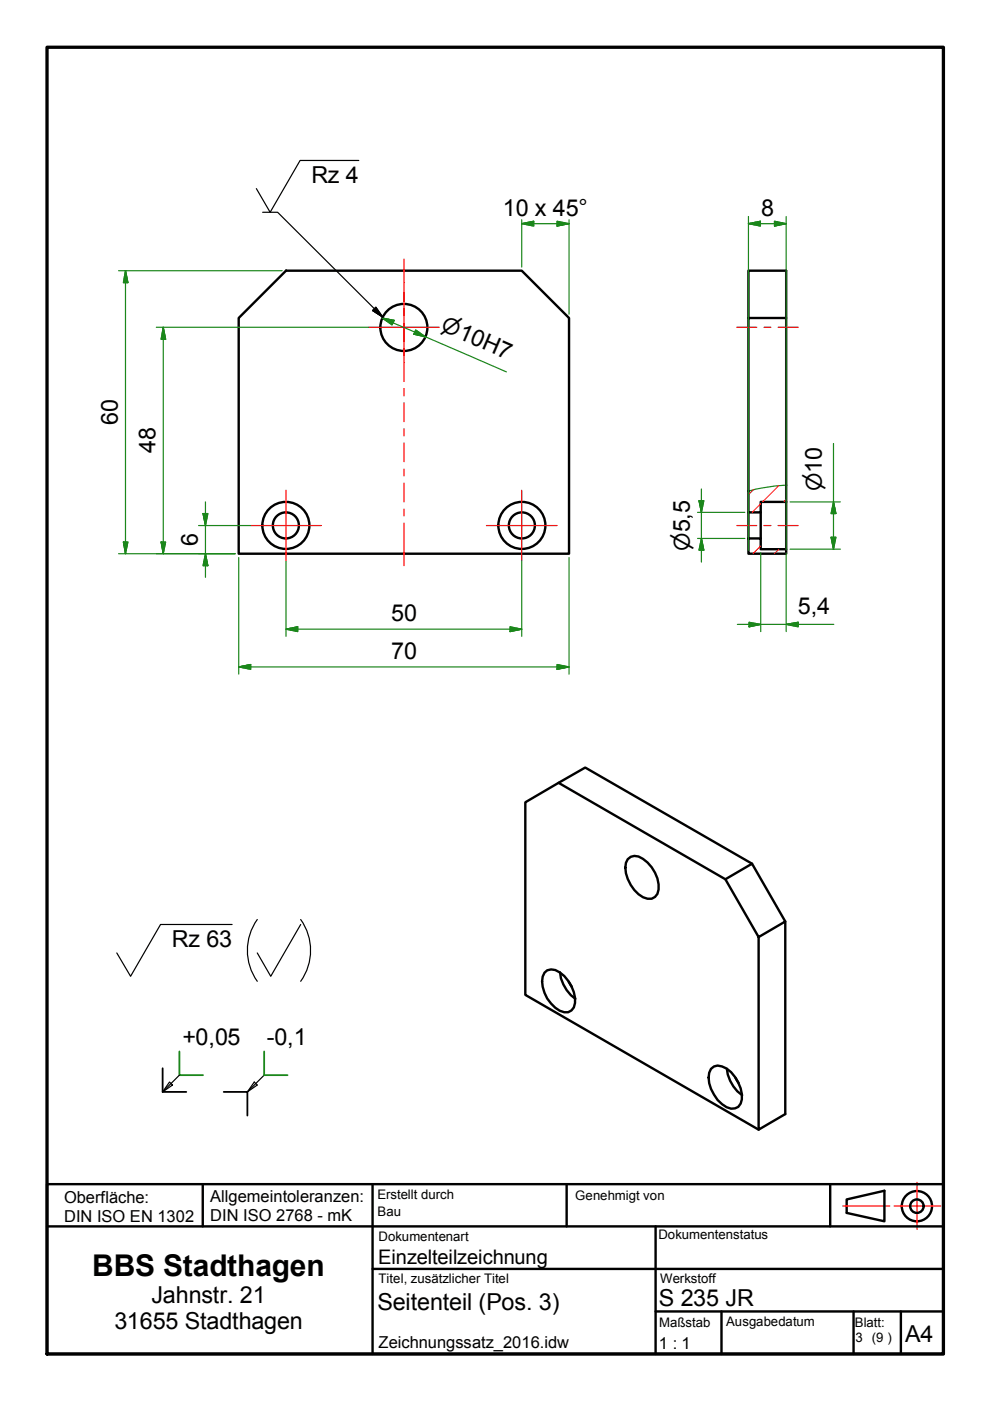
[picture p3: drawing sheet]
<svg xmlns="http://www.w3.org/2000/svg" width="210mm" height="297mm" viewBox="0 0 210 297" stroke-linecap="round" stroke-linejoin="round" font-family="sans-serif">
<!-- layer: Sichtbar schmal (ISO) -->
<g fill="none" stroke="#000" stroke-width=".51">
<path d="M60.6 57.4h50l10 10v50h-70v-50zM158.7 67.4v-10h8v59M166.7 67.4h-8v41.2h2.6v-2.2h5.4M158.7 114.2h2.6v2.2h5.4v1h-8zM158.7 108.6v5.6M161.3 108.6v5.6M118.4 166l35.4 20.4M133.1 182.2a2.27 2.27 0 0 1 3.2-.1 7.5 7.5 0 0 1 3.3 6.5 2.07 2.07 0 0 1-3.3 1.6 7.5 7.5 0 0 1-3.6-7.3zM153.8 186.4l5.6-3.3 7.1 12.3-5.7 3.3zM159.4 183.1l-35.3-20.4-12.7 7.4v40.8l49.4 28.6M166.5 195.4v40.8l-5.7 3.3v-40.8M115.4 206.2a2.27 2.27 0 0 1 3.3 0 7.7 7.7 0 0 1 3.2 6.4 2.04 2.04 0 0 1-3.2 1.7 7.2 7.2 0 0 1-3.6-7.2z"/>
<path d="M118.7 206.2a7.8 7.8 0 0 0 3.3 5.6M120.6 208.1l.6 1.1M150.7 226.6a2.34 2.34 0 0 1 3.4 0 7.9 7.9 0 0 1 3.2 6.5 2.04 2.04 0 0 1-3.2 1.6 7.6 7.6 0 0 1-3.7-7.3zM154.1 226.6a7.8 7.8 0 0 0 3.3 5.6M156 228.5l.6 1.1M179.5 254.3l8-1.8v6.4l-8-1.7z"/>
<circle cx="85.6" cy="69.4" r="5"/>
<circle cx="60.6" cy="111.4" r="2.76"/>
<circle cx="60.6" cy="111.4" r="5"/>
<circle cx="110.6" cy="111.4" r="2.76"/>
<circle cx="110.6" cy="111.4" r="5"/>
<circle cx="194.4" cy="255.7" r="3.2"/>
<circle cx="194.4" cy="255.7" r="1.43"/>
</g>
<!-- layer: Symbol (ISO) -->
<path d="M166.7 102.9a39.5 39.5 0 0 0-8 1.2" fill="none" stroke="#1b871b" stroke-width=".25"/>
<!-- layer: Titel (ISO) -->
<path d="M10 10h190v277.1h-190z" fill="none" stroke="#000" stroke-width=".7"/>
<!-- layer: Schnittlinie (ISO) -->
<g fill="none" stroke="#f00" stroke-width=".25">
<path d="M85.7 54.9v9M85.7 65.4v1.5M85.7 68.4v4M85.7 73.9v1.5M85.7 76.9v4M156.2 69.4h4.3M162 69.4h1.4M165 69.4h4.2M85.7 82.4v1.5M85.7 85.4v4M85.7 90.9v1.5M85.7 93.9v4"/>
<path d="M85.7 99.4v1.5M85.7 102.4v4M85.7 107.9v1.5M85.7 110.9v9M156.2 111.4h4.3M162 111.4h1.4M165 111.4h4.2M178.7 255.7h10M189.5 255.7h10M194.4 250.7v10"/>
</g>
<!-- layer: Sichtbar (ISO) -->
<path d="M10 251.1h190v36h-190zM43 251.1v8.9M79 251.1v36M120.1 251.1v8.9M176 251.1v8.9M10 260h190M79 269h121M139 278.1h61M139 260v27.1M153 278.1v9M181 278.1v9M191 278.1v9" fill="none" stroke="#000" stroke-width=".51"/>
<!-- layer: Mittellinie (ISO) -->
<path d="M159.8 103.8l-1.1 1.1M161.3 106.8l-1.9 1.8M161.3 115.7l-1.7 1.7M165.1 103l-3.4 3.4M165.2 116.4l-1.1 1M166.7 105.8l-.5 .6" fill="none" stroke="#f00" stroke-width=".21"/>
<!-- layer: Schraffur (ISO) -->
<path d="M78.2 69.4h15M85.7 61.9v15M53.1 111.4h15M60.6 103.9v15M103.1 111.4h15M110.6 103.9v15" fill="none" stroke="#f00" stroke-width=".25"/>
<!-- layer: Mittelpunktmarkierung (ISO) -->
<g fill="none" stroke="#1b871b" stroke-width=".25">
<path d="M25.1 57.4h34.7M26.6 57.4l.5 2.5h-.9zM26.6 57.4v60M110.6 47.4l2.6-.5v1zM110.6 46.6v10M110.6 47.4h10M118.1 46.9l2.5 .5-2.5 .5zM120.6 46.6v20M158.7 47.4l2.5-.5v1zM158.7 47.4h8M158.7 45.9v23.4M164.2 46.9l2.5 .5-2.5 .5z"/>
<path d="M166.7 45.9v23.4M33.1 69.4h45.1M34.6 69.4l.5 2.5h-.9zM34.6 69.4v48M81 67.4l2.6 .5-.5 1zM81 67.4l26.4 11.5M88.1 70l2.1 1.4-2.4-.5zM158.7 69.5v41.8M166.7 69.5v41.8M176.7 94v22.4M25.1 117.4h24.7M26.2 114.9h.9l-.5 2.5z"/>
<path d="M34.2 114.9h.9l-.5 2.5zM42.1 111.4h11M43.1 108.9h1l-.5 2.5zM43.6 117.4l.5 2.5h-1zM43.6 106.4v16M50.6 118.2v24.7M60.6 118.9v16M110.6 118.9v16M120.6 118.2v24.7M147.9 108.6h10M147.9 114.2h10M148.2 106.2h1l-.5 2.4z"/>
<path d="M148.7 114.2l.5 2.4h-1zM148.7 103.7v15.5M158.7 111.5v5.1M161.3 117.2v16.7M166.7 111.5v5.1M166.7 117.2v16.7M167.5 106.4h10.7M167.5 116.4h10.7M176.2 113.9h1l-.5 2.5zM176.7 106.4l.5 2.5h-1zM60.6 133.4l2.5-.5v1zM60.6 133.4h50"/>
<path d="M108.1 132.9l2.5 .5-2.5 .5zM156.3 132.4h20.5M158.8 131.9l2.5 .5-2.5 .5zM166.7 132.4l2.5-.5v1zM50.6 141.4l2.5-.5v1zM50.6 141.4h70M118.1 140.9l2.5 .5-2.5 .5z"/>
</g>
<g fill="#1b871b" stroke="#1b871b" stroke-width=".25">
<path d="M60.6 133.4l2.5-.5z"/>
<path d="M60.6 133.4l2.5-.5v1z"/>
<path d="M108.1 133.9l2.5-.5z"/>
<path d="M108.1 132.9l2.5 .5-2.5 .5z"/>
<path d="M43.6 117.4l.5 2.5z"/>
<path d="M43.6 117.4l.5 2.5h-1z"/>
<path d="M43.1 108.9l.5 2.5z"/>
<path d="M43.1 108.9h1l-.5 2.5z"/>
<path d="M34.2 114.9l.4 2.5z"/>
<path d="M34.2 114.9h.9l-.5 2.5z"/>
<path d="M34.6 69.4l.5 2.5z"/>
<path d="M34.6 69.4l.5 2.5h-.9z"/>
<path d="M26.2 114.9l.4 2.5z"/>
<path d="M26.2 114.9h.9l-.5 2.5z"/>
<path d="M26.6 57.4l.5 2.5z"/>
<path d="M26.6 57.4l.5 2.5h-.9z"/>
<path d="M118.1 47.9l2.5-.5z"/>
<path d="M118.1 46.9l2.5 .5-2.5 .5z"/>
<path d="M110.6 47.4l2.6-.5z"/>
<path d="M110.6 47.4l2.6-.5v1z"/>
<path d="M50.6 141.4l2.5-.5z"/>
<path d="M50.6 141.4l2.5-.5v1z"/>
<path d="M118.1 141.9l2.5-.5z"/>
<path d="M118.1 140.9l2.5 .5-2.5 .5z"/>
<path d="M176.2 113.9l.5 2.5z"/>
<path d="M176.2 113.9h1l-.5 2.5z"/>
<path d="M176.7 106.4l.5 2.5z"/>
<path d="M176.7 106.4l.5 2.5h-1z"/>
<path d="M148.2 106.2l.5 2.4z"/>
<path d="M148.2 106.2h1l-.5 2.4z"/>
<path d="M148.7 114.2l.5 2.4z"/>
<path d="M148.7 114.2l.5 2.4h-1z"/>
<path d="M158.8 132.9l2.5-.5z"/>
<path d="M158.8 131.9l2.5 .5-2.5 .5z"/>
<path d="M166.7 132.4l2.5-.5z"/>
<path d="M166.7 132.4l2.5-.5v1z"/>
<path d="M164.2 47.9l2.5-.5z"/>
<path d="M164.2 46.9l2.5 .5-2.5 .5z"/>
<path d="M158.7 47.4l2.5-.5z"/>
<path d="M158.7 47.4l2.5-.5v1z"/>
<path d="M87.8 70.9l2.4 .5z"/>
<path d="M88.1 70l2.1 1.4-2.4-.5z"/>
<path d="M81 67.4l2.6 .5z"/>
<path d="M81 67.4l2.6 .5-.5 1z"/>
</g>
<path d="M76.1 34h-12.5l-6.3 11-2.9-5M55.7 45h3.2l22.3 22.2M79 65.8l.7-.7 1.5 2.1zM49.2 196h-15.2l-6.3 11-2.9-5M54.6 194.9a11.3 11.3 0 0 0 0 13.2M63.7 195a11.3 11.3 0 0 1 0 13.1M63.8 196l-6.4 11-2.9-5" fill="none" stroke="#000" stroke-width=".25"/>
<path d="M79 65.8l2.2 1.4zM79 65.8l.7-.7 1.5 2.1z" fill="#000" stroke="#000" stroke-width=".25"/>
<!-- layer: Skizziergeometrie (ISO) -->
<path d="M35.9 229.4l.7 .6-2.1 1.5zM38 228l-3.5 3.5M53.9 229.4l.6 .6-2 1.5zM56 228l-3.5 3.5" fill="none" stroke="#000" stroke-width=".25"/>
<path d="M38 222.9v5.1h5.1M56 222.9v5.1h5" fill="none" stroke="#1b871b" stroke-width=".38"/>
<!-- layer: Skizziergeometrie (ISO) -->
<path d="M34.5 226.5v5h5M47.4 231.5h5.1v5" fill="none" stroke="#000" stroke-width=".38"/>
<text font-size="6.3" x="19.6" y="270.4">BBS Stadthagen</text>
<g font-size="5">
<text x="66" y="38.7">Rz 4</text>
<text x="106.6" y="45.8">10 x 45°</text>
<text x="161.4" y="45.8">8</text>
<text x="25" y="90.2" transform="rotate(-90 25 90.2)">60</text>
<text x="33" y="96.1" transform="rotate(-90 33 96.1)">48</text>
<text x="41.9" y="115.7" transform="rotate(-90 41.9 115.7)">6</text>
<text x="82.9" y="131.7">50</text>
<text x="169.2" y="130.1">5,4</text>
<text x="82.9" y="139.7">70</text>
<text x="36.4" y="200.7">Rz 63</text>
<text x="38.7" y="221.5">+0,05</text>
<text x="56.6" y="221.6">-0,1</text>
<text x="24.3" y="281.8">31655 Stadthagen</text>
<text x="32.1" y="276.3">Jahnstr. 21</text>
<text x="80" y="277.8">Seitenteil (Pos. 3)</text>
<text x="139.7" y="276.8">S 235 JR</text>
<text x="191.9" y="284.5">A4</text>
</g>
<g font-size="4.6">
<text x="93.3" y="70" transform="rotate(23 93.3 70)">⌀10H7</text>
<text x="174.2" y="104.2" transform="rotate(-90 174.2 104.2)">⌀10</text>
<text x="146.2" y="116.8" transform="rotate(-90 146.2 116.8)">⌀5,5</text>
</g>
<text font-size="4.3" x="80.2" y="268">Einzelteilzeichnung</text>
<g font-size="3.5">
<text x="13.6" y="255.1">Oberfläche:</text>
<text x="44.6" y="254.9">Allgemeintoleranzen:</text>
<text x="13.6" y="259.1">DIN ISO EN 1302</text>
<text x="44.6" y="258.8">DIN ISO 2768 - mK</text>
<text x="80.3" y="285.7">Zeichnungssatz_2016.idw</text>
<text x="139.7" y="286.1">1 : 1</text>
</g>
<g font-size="2.8">
<text x="80" y="254.1">Erstellt durch</text>
<text x="80.1" y="257.7">Bau</text>
<text x="122" y="254.4">Genehmigt von</text>
<text x="80.3" y="263.1">Dokumentenart</text>
<text x="139.6" y="262.7">Dokumentenstatus</text>
<text x="80.3" y="272.1">Titel, zusätzlicher Titel</text>
<text x="140" y="272.1">Werkstoff</text>
<text x="139.8" y="281.4">Maßstab</text>
<text x="154" y="281.2">Ausgabedatum</text>
<text x="181.2" y="281.4">Blatt:</text>
<text x="181.4" y="284.6">3 (9 )</text>
</g>
</svg>
